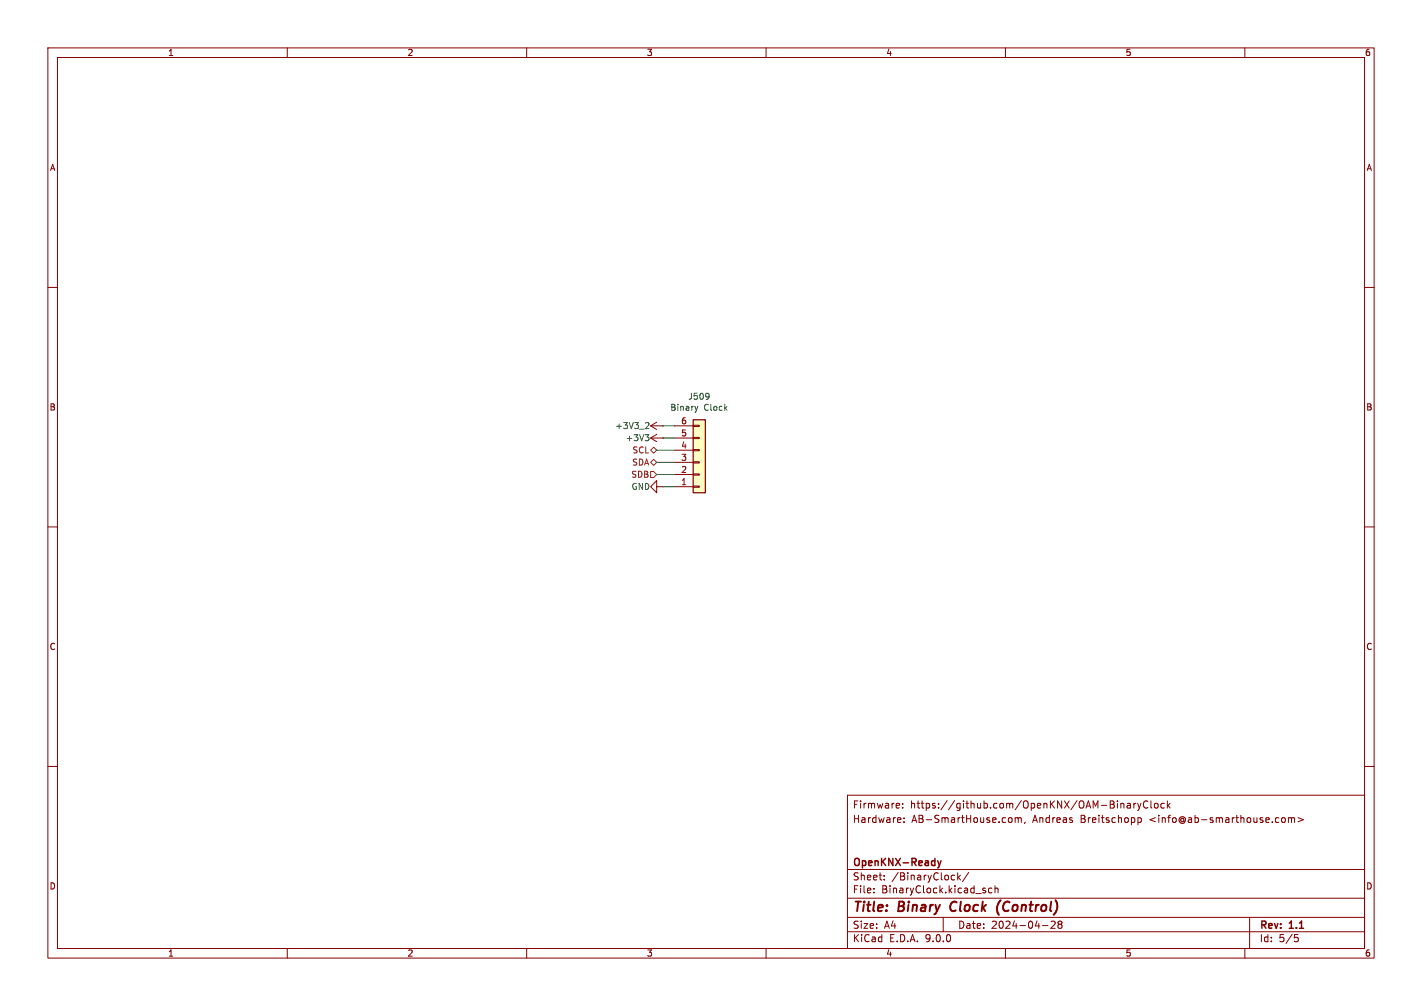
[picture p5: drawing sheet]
<svg xmlns="http://www.w3.org/2000/svg" width="297mm" height="210mm" viewBox="0 0 297 210" stroke-linecap="round" stroke-linejoin="round" font-family="sans-serif">
<g fill="none" stroke="#840000" stroke-width=".21">
<path d="M10 10h277v190h-277zM12 12h273v186h-273zM60 10v2M110 10v2M160 10v2M210 10v2M260 10v2M10 60h2M285 60h2M135.9 88.9l1.3 .8M135.9 88.9h2.5M135.9 91.4l1.3 .8"/>
<path d="M135.9 91.4h2.5M137.2 88.1l-1.3 .8M137.2 90.7l-1.3 .7M138.4 88.9h.1M138.4 91.4h.1M10 110h2M285 110h2M10 160h2M177 166h108v32h-108zM187.8 167.8l.1 .3-.7 .1M188.5 168.6v.1M188.5 167.8v.1"/>
<path d="M188.8 171.6v.1M188.8 170.8v.1M211.1 170.7l.3 .3v.4l-.3 .3M212 170.8l.5-.1 .2 .2M212 170.7v1M212.7 170.9l.2-.2 .3 .1 .1 .9M212.7 170.9v.8M214.1 171.6l-.1 .3M234.3 167.7l.4 .2v.8M235.5 167.8h.5l.1 .9M236.1 168.1h-.5l-.2 .2 .2 .4 .5-.1M236.8 167.7v1"/>
<path d="M237.2 167.7l-.4 .3M237.6 167.7l.4 1M237.7 170.8l.4-.1 .3 .3-.2 .6h-.5M237.7 170.7v1.5M238 168.7l-.4 .5M238.3 167.7l-.3 1M239.7 167.3a.71 .71 0 0 0-.9 .5 .71 .71 0 0 0 .7 .9l.2-.1M240.4 167.2v1.3l.2 .2M241.2 167.8l.4-.1 .3 .3v.4l-.3 .3-.4-.1-.1-.2zM243.2 167.8l-.5-.1-.2 .3 .1 .6h.6M243.8 167.2v1.5M244 168.1l.4 .6"/>
<path d="M244.4 167.7l-.6 .6M267.8 170.8l.4-.1 .3 .3v.4l-.3 .3-.4-.1-.1-.2zM269.1 170.8l.4-.1 .2 .2M269.1 170.7v1M269.7 170.9l.3-.2 .3 .1 .1 .9M269.7 170.9v.8M271.1 170.7l1.1 .4-1.1 .5M285 160h2M60 198v2M110 198v2M160 198v2M177 194.5h108"/>
<path d="M177 191.5h108M177 187.5h108M177 181.5h108M182.5 186.3v.1M182.5 185.5v.1M184.7 183.6v.1M184.7 182.8v.1M197 191.5v3M199.2 182.7l.2 .1M199.4 183.6l-.2 .1M200 182.2v1.5M200.2 183.1l.4 .6"/>
<path d="M200.6 182.7l-.6 .6M202.3 182.1l-1.3 2M205.7 185.9l.2 .2-.2 .3M205.7 185.4l.1 .1M207.2 185.5l-.5-.1-.2 .3 .1 .6h.6M207.8 185.5l.2-.1 .4 .1 .1 .9M207.8 184.9v1.5M210 198v2M217.7 193.2h1.2M220.3 192.4v.5l-.8 .9h.9M221 192.4v.3l.2 .2M221.2 192.9l-.2 .3v.5l.2 .1 .5-.1 .1-.2-.1-.4-.2-.2"/>
<path d="M221.2 192.9h.3M221.7 192.4l.1 .3-.3 .2M260 198v2M261 191.5v6.5M270.4 195.1h.7M270.5 195.7h.4l.3 .3-.2 .5-.5 .1"/>
</g>
<path d="M198.8 188.5l-.3 .9 .2 .7M209 187.9a2.35 2.35 0 0 0-.4 3.1" fill="none" stroke="#840000" stroke-width=".4"/>
<path d="M195.8 179.7l.4 1M196.6 179.7l-.4 1M196.2 180.7l-.4 .5" fill="none" stroke="#840000" stroke-width=".3"/>
<path d="M134.8 90.7h.7l-.4 .5M135 88.2l.4 .1 .1 .3-.7 .9h.7M135.3 91.2l.2 .3v.3l-.2 .2" fill="none" stroke="#006464" stroke-width=".21"/>
<path d="M144.8 87.6h2.5v15.3h-2.5z" fill="#ffffc2"/>
<path d="M144.8 87.6h2.5v15.3h-2.5z" fill="none" stroke="#840000" stroke-width=".25"/>
<g fill="none" stroke="#840000" stroke-width=".21">
<path d="M141 99.1h3.8M141 96.5h3.8M141 94h3.8M141 91.4h3.8M141 88.9h3.8M144.8 98.9h1.2v.3h-1.2zM144.8 96.4h1.2v.2h-1.2zM144.8 93.9h1.2v.2h-1.2zM144.8 91.3h1.2v.3h-1.2zM144.8 88.8h1.2v.2h-1.2zM137.2 101.6v-1.3l-1.3 1.3 1.3 1.3v-1.3h1.2M138.4 101.6h.1"/>
<path d="M141 101.6h3.8M144.8 101.5h1.2v.2h-1.2z"/>
</g>
<path d="M145.7 84.8l-.3 .9M148 82.1l.1 .7-.2 .4M148.1 82.6l-.1 .2" fill="none" stroke="#006464" stroke-width=".21"/>
<path d="M135.9 94l.6-.7 .7 .7-.7 .6zM135.9 98.4h.6l.7 .7-.7 .6h-.6zM135.9 96.5l.6-.6 .7 .6-.7 .7z" fill="none" stroke="#725600" stroke-width=".21"/>
<path d="M137.2 94h3.8M137.2 99.1h3.8M137.2 96.5h3.8M138.4 88.9h2.6M138.4 91.4h2.6M138.4 101.6h2.6" fill="none" stroke="#009600" stroke-width=".21"/>
<g font-size="2.8" fill="#840000">
<text x="178" y="190.9">Title:</text>
<text x="187.7" y="190.9">Binary</text>
<text x="199.3" y="190.9">Clock</text>
<text x="209.8" y="190.9">(Control)</text>
</g>
<g font-size="2.1" fill="#840000">
<text x="178" y="172">Hardware:</text>
<text x="178" y="169">Firmware:</text>
<text x="190.1" y="169">https://github.com/OpenKNX/OAM-BinaryClock</text>
<text x="190.4" y="172">AB-SmartHouse.com,</text>
<text x="215.7" y="172">Andreas</text>
<text x="225.8" y="172">Breitschopp</text>
<text x="240.3" y="172">&lt;info@ab-smarthouse.com&gt;</text>
<text x="178" y="184">Sheet:</text>
<text x="178" y="181.2">OpenKNX-Ready</text>
<text x="186.2" y="184">/BinaryClock/</text>
<text x="178" y="186.7">File:</text>
<text x="184.1" y="186.7">BinaryClock.kicad_sch</text>
<text x="178" y="196.9">KiCad</text>
<text x="178" y="194.1">Size:</text>
<text x="184.7" y="194.1">A4</text>
<text x="185.7" y="196.9">E.D.A.</text>
<text x="193.3" y="196.9">9.0.0</text>
<text x="200" y="194.1">Date:</text>
<text x="207" y="194.1">2024-04-28</text>
<text x="263" y="194.3">Rev:</text>
<text x="263" y="196.9">Id:</text>
<text x="267.1" y="196.9">5/5</text>
<text x="269.4" y="194.3">1.1</text>
</g>
<g font-size="1.8" fill="#840000">
<text x="35" y="11.9">1</text>
<text x="85" y="11.9">2</text>
<text x="135" y="11.9">3</text>
<text x="185" y="11.9">4</text>
<text x="235" y="11.9">5</text>
<text x="285" y="11.9">6</text>
<text x="10.3" y="35.9">A</text>
<text x="285.3" y="35.9">A</text>
<text x="10.3" y="85.9">B</text>
<text x="285.3" y="85.9">B</text>
<text x="10.3" y="135.9">C</text>
<text x="285.3" y="135.9">C</text>
<text x="10.3" y="185.9">D</text>
<text x="285.3" y="185.9">D</text>
<text x="35" y="199.9">1</text>
<text x="85" y="199.9">2</text>
<text x="135" y="199.9">3</text>
<text x="185" y="199.9">4</text>
<text x="235" y="199.9">5</text>
<text x="285" y="199.9">6</text>
</g>
<g font-size="1.8" fill="#006464">
<text x="143.7" y="83.6">J509</text>
<text x="128.4" y="89.8">+3V3_2</text>
<text x="139.9" y="86">Binary</text>
<text x="147" y="86">Clock</text>
<text x="130.6" y="92.3">+3V3</text>
<text x="131.8" y="102.5">GND</text>
</g>
<g font-size="1.8" fill="#a90000">
<text x="142.2" y="88.6">6</text>
<text x="142.2" y="93.7">4</text>
<text x="142.2" y="91.2">5</text>
<text x="142.2" y="101.3">1</text>
<text x="142.2" y="98.8">2</text>
<text x="142.2" y="96.3">3</text>
</g>
<g font-size="1.8" fill="#725600">
<text x="132" y="94.8">SCL</text>
<text x="131.7" y="99.9">SDB</text>
<text x="131.9" y="97.4">SDA</text>
</g>
</svg>
